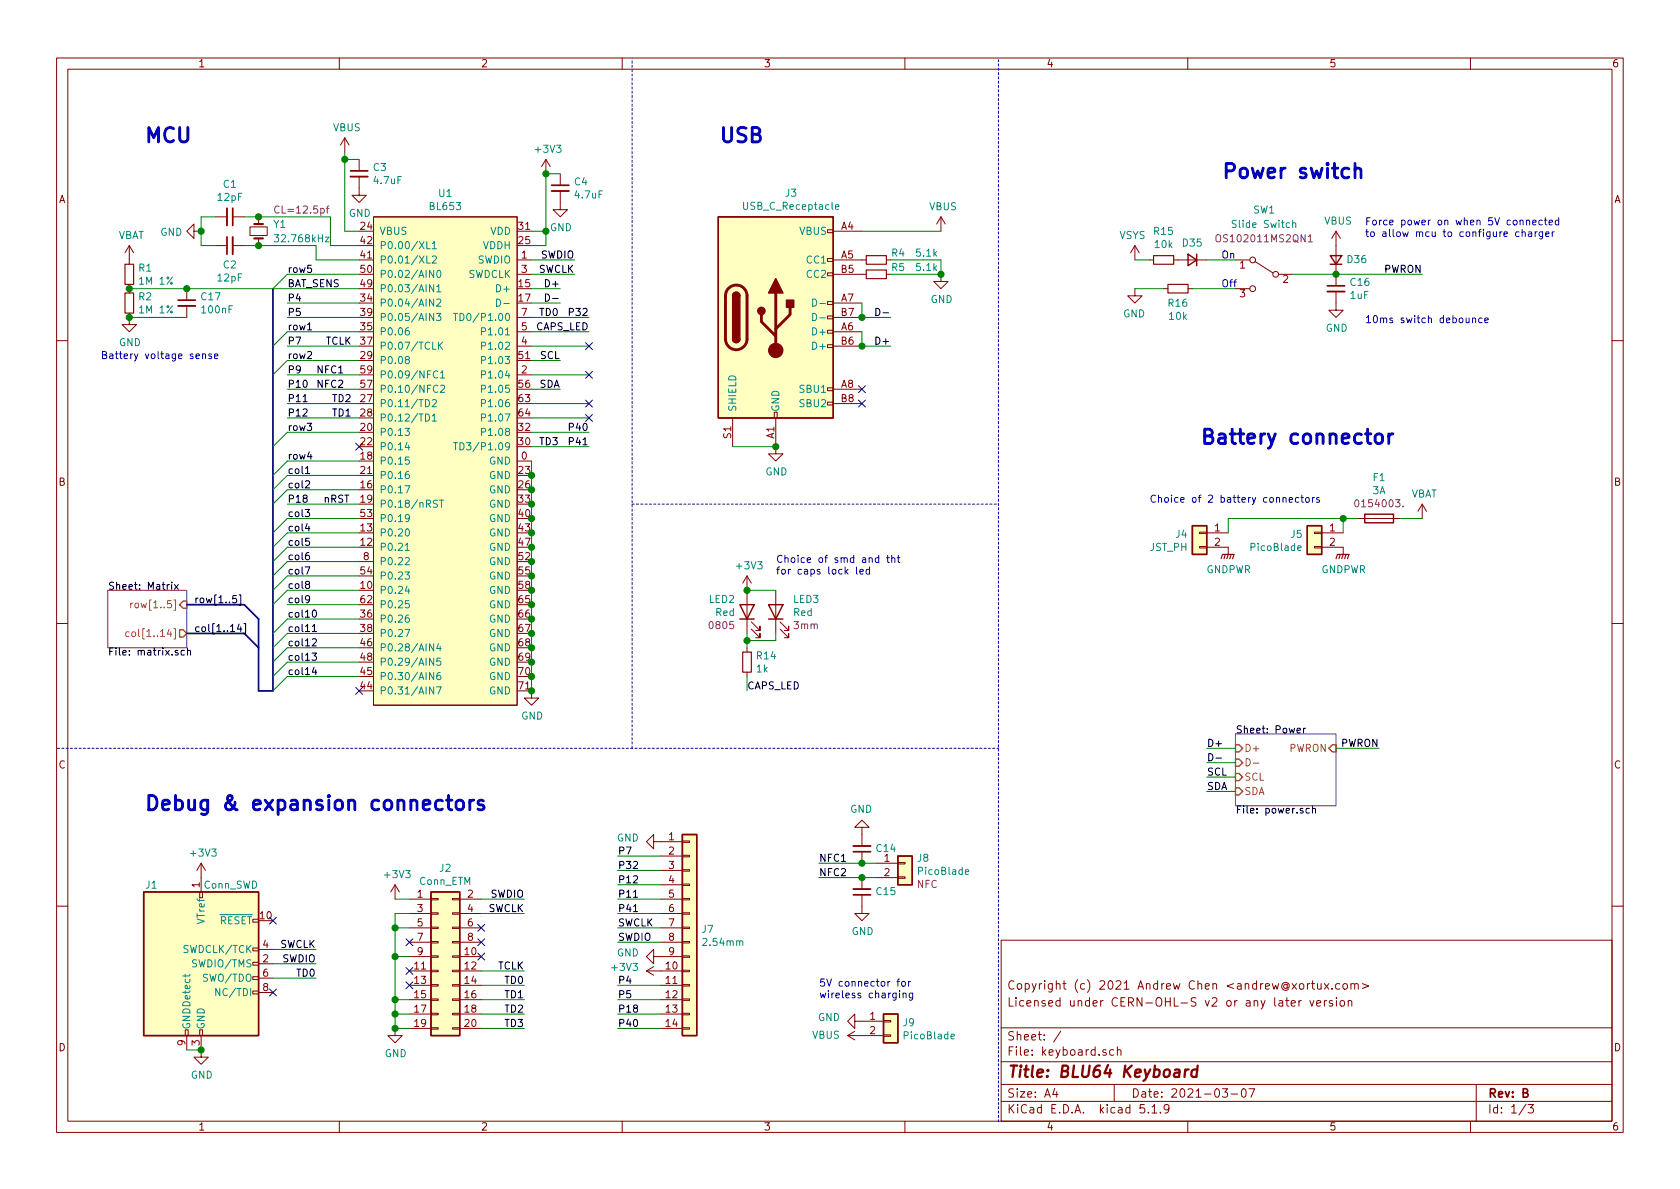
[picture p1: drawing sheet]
EESchema Schematic File Version 4
EELAYER 30 0
EELAYER END
$Descr A4 11693 8268
encoding utf-8
Sheet 1 3
Title "BLU64 Keyboard"
Date "2021-03-07"
Rev "B"
Comp ""
Comment1 "Licensed under CERN-OHL-S v2 or any later version"
Comment2 "Copyright (c) 2021 Andrew Chen <andrew@xortux.com>"
Comment3 ""
Comment4 ""
$EndDescr
Wire Wire Line
	6000 2100 6000 2200
Wire Wire Line
	6000 2200 6200 2200
Connection ~ 6000 2200
Wire Wire Line
	6000 2300 6000 2400
Wire Wire Line
	6000 2400 6200 2400
Connection ~ 6000 2400
Text Label 6200 2200 2    50   ~ 0
D-
Text Label 6200 2400 2    50   ~ 0
D+
$Comp
L archive:power_VBUS #PWR014
U 1 1
P 6550 1600
F 0 "#PWR014" H 6550 1450 50  0001 C CNN
F 1 "VBUS" H 6565 1773 50  0000 C CNN
F 2 "" H 6550 1600 50  0001 C CNN
F 3 "" H 6550 1600 50  0001 C CNN
	1    6550 1600
	1    0    0    -1  
$EndComp
$Comp
L archive:power_GND #PWR013
U 1 1
P 5400 3100
F 0 "#PWR013" H 5400 2850 50  0001 C CNN
F 1 "GND" H 5405 2927 50  0000 C CNN
F 2 "" H 5400 3100 50  0001 C CNN
F 3 "" H 5400 3100 50  0001 C CNN
	1    5400 3100
	1    0    0    -1  
$EndComp
NoConn ~ 6000 2700
NoConn ~ 6000 2800
$Comp
L archive:power_GND #PWR015
U 1 1
P 6550 1900
F 0 "#PWR015" H 6550 1650 50  0001 C CNN
F 1 "GND" H 6555 1727 50  0000 C CNN
F 2 "" H 6550 1900 50  0001 C CNN
F 3 "" H 6550 1900 50  0001 C CNN
	1    6550 1900
	1    0    0    -1  
$EndComp
Wire Wire Line
	5100 3100 5400 3100
Connection ~ 5400 3100
Text Label 3650 6250 2    50   ~ 0
SWDIO
Text Label 3650 6350 2    50   ~ 0
SWCLK
Text Label 3650 6750 2    50   ~ 0
TCLK
Text Label 3650 6850 2    50   ~ 0
TD0
Text Label 3650 6950 2    50   ~ 0
TD1
Text Label 3650 7050 2    50   ~ 0
TD2
Text Label 3650 7150 2    50   ~ 0
TD3
Wire Wire Line
	3650 6250 3350 6250
Wire Wire Line
	3650 6350 3350 6350
Wire Wire Line
	3650 6750 3350 6750
Wire Wire Line
	3650 6850 3350 6850
Wire Wire Line
	3650 6950 3350 6950
Wire Wire Line
	3650 7050 3350 7050
Wire Wire Line
	3650 7150 3350 7150
NoConn ~ 3350 6450
NoConn ~ 3350 6550
NoConn ~ 3350 6650
$Comp
L archive:power_+3V3 #PWR08
U 1 1
P 2750 6250
F 0 "#PWR08" H 2750 6100 50  0001 C CNN
F 1 "+3V3" H 2765 6423 50  0000 C CNN
F 2 "" H 2750 6250 50  0001 C CNN
F 3 "" H 2750 6250 50  0001 C CNN
	1    2750 6250
	1    0    0    -1  
$EndComp
$Comp
L archive:power_+3V3 #PWR03
U 1 1
P 1400 6100
F 0 "#PWR03" H 1400 5950 50  0001 C CNN
F 1 "+3V3" H 1415 6273 50  0000 C CNN
F 2 "" H 1400 6100 50  0001 C CNN
F 3 "" H 1400 6100 50  0001 C CNN
	1    1400 6100
	1    0    0    -1  
$EndComp
NoConn ~ 1900 6400
NoConn ~ 1900 6900
Text Label 2200 6800 2    50   ~ 0
TD0
Wire Wire Line
	2200 6800 1900 6800
Text Label 2200 6700 2    50   ~ 0
SWDIO
Text Label 2200 6600 2    50   ~ 0
SWCLK
Wire Wire Line
	2200 6700 1900 6700
Wire Wire Line
	2200 6600 1900 6600
Wire Wire Line
	2850 6350 2750 6350
Wire Wire Line
	2750 7150 2850 7150
Wire Wire Line
	2850 7050 2750 7050
Connection ~ 2750 7050
Wire Wire Line
	2750 7050 2750 7150
Wire Wire Line
	2750 6950 2850 6950
Connection ~ 2750 6950
Wire Wire Line
	2750 6950 2750 7050
NoConn ~ 2850 6750
NoConn ~ 2850 6850
Wire Wire Line
	2750 6350 2750 6450
Wire Wire Line
	2850 6650 2750 6650
Connection ~ 2750 6650
Wire Wire Line
	2750 6650 2750 6950
Wire Wire Line
	2850 6450 2750 6450
Connection ~ 2750 6450
Wire Wire Line
	2750 6450 2750 6650
NoConn ~ 2850 6550
$Comp
L archive:power_GND #PWR09
U 1 1
P 2750 7150
F 0 "#PWR09" H 2750 6900 50  0001 C CNN
F 1 "GND" H 2755 6977 50  0000 C CNN
F 2 "" H 2750 7150 50  0001 C CNN
F 3 "" H 2750 7150 50  0001 C CNN
	1    2750 7150
	1    0    0    -1  
$EndComp
Connection ~ 2750 7150
Wire Wire Line
	1300 7300 1400 7300
$Comp
L archive:power_GND #PWR04
U 1 1
P 1400 7300
F 0 "#PWR04" H 1400 7050 50  0001 C CNN
F 1 "GND" H 1405 7127 50  0000 C CNN
F 2 "" H 1400 7300 50  0001 C CNN
F 3 "" H 1400 7300 50  0001 C CNN
	1    1400 7300
	1    0    0    -1  
$EndComp
Connection ~ 1400 7300
$Comp
L archive:Connector_Generic_Conn_02x10_Odd_Even J2
U 1 1
P 3050 6650
F 0 "J2" H 3100 7267 50  0000 C CNN
F 1 "Conn_ETM" H 3100 7176 50  0000 C CNN
F 2 "archive:PinHeader_2x10_P1.27mm_Vertical_SMD" H 3050 6650 50  0001 C CNN
F 3 "~" H 3050 6650 50  0001 C CNN
F 4 "FTSH-110-01-L-DV-K" H 3050 6650 50  0001 C CNN "Part"
F 5 "DNP" H 3050 6650 50  0001 C CNN "Variant"
	1    3050 6650
	1    0    0    -1  
$EndComp
$Comp
L archive:Connector_Conn_ARM_JTAG_SWD_10 J1
U 1 1
P 1400 6700
F 0 "J1" H 1100 7250 50  0000 R CNN
F 1 "Conn_SWD" H 1800 7250 50  0000 R CNN
F 2 "archive:PinHeader_2x05_P1.27mm_Vertical_SMD" H 1400 6700 50  0001 C CNN
F 3 "http://infocenter.arm.com/help/topic/com.arm.doc.ddi0314h/DDI0314H_coresight_components_trm.pdf" V 1050 5450 50  0001 C CNN
F 4 "FTSH-105-01-L-DV-K" H 1400 6700 50  0001 C CNN "Part"
F 5 "DNP" H 1400 6700 50  0001 C CNN "Variant"
	1    1400 6700
	1    0    0    -1  
$EndComp
$Comp
L archive:Connector_USB_C_Receptacle_USB2.0 J3
U 1 1
P 5400 2200
F 0 "J3" H 5507 3067 50  0000 C CNN
F 1 "USB_C_Receptacle" H 5507 2976 50  0000 C CNN
F 2 "archive:USB_C_Receptacle_HRO_TYPE-C-31-M-12" H 5550 2200 50  0001 C CNN
F 3 "https://www.usb.org/sites/default/files/documents/usb_type-c.zip" H 5550 2200 50  0001 C CNN
F 4 "TYPE-C-31-M-12" H 5400 2200 50  0001 C CNN "Part"
	1    5400 2200
	1    0    0    -1  
$EndComp
Wire Wire Line
	6550 1800 6550 1900
Wire Wire Line
	6200 1800 6550 1800
Wire Wire Line
	6200 1900 6550 1900
Connection ~ 6550 1900
$Comp
L archive:Device_R_Small R4
U 1 1
P 6100 1800
F 0 "R4" V 6050 1900 50  0000 L CNN
F 1 "5.1k" V 6050 2150 50  0000 C CNN
F 2 "archive:R_0805_2012Metric" H 6100 1800 50  0001 C CNN
F 3 "~" H 6100 1800 50  0001 C CNN
	1    6100 1800
	0    1    1    0   
$EndComp
Wire Wire Line
	6000 1600 6550 1600
$Comp
L archive:Device_R_Small R5
U 1 1
P 6100 1900
F 0 "R5" V 6050 2000 50  0000 L CNN
F 1 "5.1k" V 6050 2250 50  0000 C CNN
F 2 "archive:R_0805_2012Metric" H 6100 1900 50  0001 C CNN
F 3 "~" H 6100 1900 50  0001 C CNN
	1    6100 1900
	0    1    1    0   
$EndComp
Wire Wire Line
	2750 6250 2850 6250
$Comp
L archive:Device_C_Small C2
U 1 1
P 1600 1700
F 0 "C2" V 1463 1700 50  0000 C CNN
F 1 "12pF" V 1372 1700 50  0000 C CNN
F 2 "archive:C_0805_2012Metric" H 1600 1700 50  0001 C CNN
F 3 "~" H 1600 1700 50  0001 C CNN
	1    1600 1700
	0    -1   -1   0   
$EndComp
Text Label 3900 2700 2    50   ~ 0
SDA
Wire Wire Line
	3700 2700 3900 2700
Wire Wire Line
	3900 2500 3700 2500
Text Label 3900 2500 2    50   ~ 0
SCL
$Comp
L archive:Device_C_Small C1
U 1 1
P 1600 1500
F 0 "C1" V 1371 1500 50  0000 C CNN
F 1 "12pF" V 1462 1500 50  0000 C CNN
F 2 "archive:C_0805_2012Metric" H 1600 1500 50  0001 C CNN
F 3 "~" H 1600 1500 50  0001 C CNN
	1    1600 1500
	0    1    1    0   
$EndComp
Wire Wire Line
	1800 1700 2200 1700
Wire Wire Line
	1700 1700 1800 1700
Connection ~ 1800 1700
Wire Wire Line
	1700 1500 1800 1500
Connection ~ 1800 1500
Wire Wire Line
	2300 1500 1800 1500
Wire Wire Line
	2300 1700 2300 1500
Wire Wire Line
	2200 1700 2200 1800
$Comp
L archive:project_BL653 U1
U 1 1
P 3100 1500
F 0 "U1" H 3100 1665 50  0000 C CNN
F 1 "BL653" H 3100 1574 50  0000 C CNN
F 2 "archive:Laird_BL653" H 3100 4450 50  0001 C CNN
F 3 "https://www.lairdconnect.com/documentation/datasheet-bl653-series" H 3100 4450 50  0001 C CNN
F 4 "453-00039" H 3100 1500 50  0001 C CNN "Part"
	1    3100 1500
	1    0    0    -1  
$EndComp
$Comp
L archive:Device_C_Small C3
U 1 1
P 2500 1200
F 0 "C3" H 2592 1246 50  0000 L CNN
F 1 "4.7uF" H 2592 1155 50  0000 L CNN
F 2 "archive:C_0805_2012Metric" H 2500 1200 50  0001 C CNN
F 3 "~" H 2500 1200 50  0001 C CNN
	1    2500 1200
	1    0    0    -1  
$EndComp
$Comp
L archive:Device_C_Small C4
U 1 1
P 3900 1300
F 0 "C4" H 3992 1346 50  0000 L CNN
F 1 "4.7uF" H 3992 1255 50  0000 L CNN
F 2 "archive:C_0805_2012Metric" H 3900 1300 50  0001 C CNN
F 3 "~" H 3900 1300 50  0001 C CNN
	1    3900 1300
	1    0    0    -1  
$EndComp
$Comp
L archive:Device_R_Small R1
U 1 1
P 900 1900
F 0 "R1" H 959 1946 50  0000 L CNN
F 1 "1M 1%" H 959 1855 50  0000 L CNN
F 2 "archive:R_0805_2012Metric" H 900 1900 50  0001 C CNN
F 3 "~" H 900 1900 50  0001 C CNN
	1    900  1900
	1    0    0    -1  
$EndComp
$Comp
L archive:Device_R_Small R2
U 1 1
P 900 2100
F 0 "R2" H 959 2146 50  0000 L CNN
F 1 "1M 1%" H 959 2055 50  0000 L CNN
F 2 "archive:R_0805_2012Metric" H 900 2100 50  0001 C CNN
F 3 "~" H 900 2100 50  0001 C CNN
	1    900  2100
	1    0    0    -1  
$EndComp
$Comp
L archive:project_VBAT #PWR01
U 1 1
P 900 1800
F 0 "#PWR01" H 900 1650 50  0001 C CNN
F 1 "VBAT" H 915 1973 50  0000 C CNN
F 2 "" H 900 1800 50  0001 C CNN
F 3 "" H 900 1800 50  0001 C CNN
	1    900  1800
	1    0    0    -1  
$EndComp
Wire Bus Line
	1300 4400 1700 4400
Wire Bus Line
	1700 4200 1300 4200
Entry Bus Bus
	1700 4400 1800 4500
Entry Bus Bus
	1700 4200 1800 4300
Wire Bus Line
	1900 4800 1800 4800
Entry Wire Line
	1900 4800 2000 4700
Entry Wire Line
	1900 4700 2000 4600
Entry Wire Line
	1900 4600 2000 4500
Entry Wire Line
	1900 4500 2000 4400
Entry Wire Line
	1900 4400 2000 4300
Entry Wire Line
	1900 4100 2000 4000
Entry Wire Line
	1900 4200 2000 4100
Entry Wire Line
	1900 4000 2000 3900
Entry Wire Line
	1900 3900 2000 3800
Entry Wire Line
	1900 3800 2000 3700
Entry Wire Line
	1900 3700 2000 3600
Entry Wire Line
	1900 3500 2000 3400
Entry Wire Line
	1900 3400 2000 3300
Entry Wire Line
	1900 3300 2000 3200
Entry Wire Line
	1900 3100 2000 3000
Connection ~ 900  2000
Entry Wire Line
	1900 2000 2000 1900
Entry Wire Line
	1900 2400 2000 2300
Entry Wire Line
	1900 2600 2000 2500
$Comp
L archive:power_GND #PWR02
U 1 1
P 900 2200
F 0 "#PWR02" H 900 1950 50  0001 C CNN
F 1 "GND" H 905 2027 50  0000 C CNN
F 2 "" H 900 2200 50  0001 C CNN
F 3 "" H 900 2200 50  0001 C CNN
	1    900  2200
	1    0    0    -1  
$EndComp
Text Label 3750 3100 0    50   ~ 0
TD3
Wire Wire Line
	3700 3100 4100 3100
Wire Wire Line
	3700 3000 4100 3000
Wire Wire Line
	3700 2200 4100 2200
Text Label 3750 2200 0    50   ~ 0
TD0
Text Label 2450 2400 2    50   ~ 0
TCLK
Text Label 2450 2800 2    50   ~ 0
TD2
Text Label 2450 2900 2    50   ~ 0
TD1
Wire Wire Line
	3700 1900 4000 1900
Wire Wire Line
	3800 1600 3800 1700
Wire Wire Line
	3800 1600 3800 1200
Wire Wire Line
	2400 1100 2400 1600
$Comp
L archive:power_GND #PWR07
U 1 1
P 2500 1300
F 0 "#PWR07" H 2500 1050 50  0001 C CNN
F 1 "GND" H 2505 1127 50  0000 C CNN
F 2 "" H 2500 1300 50  0001 C CNN
F 3 "" H 2500 1300 50  0001 C CNN
	1    2500 1300
	1    0    0    -1  
$EndComp
Connection ~ 2400 1100
Wire Wire Line
	2400 1100 2400 1050
Wire Wire Line
	2500 1100 2400 1100
Connection ~ 3800 1200
Connection ~ 3800 1600
Wire Wire Line
	3900 1200 3800 1200
$Comp
L archive:power_GND #PWR012
U 1 1
P 3900 1400
F 0 "#PWR012" H 3900 1150 50  0001 C CNN
F 1 "GND" H 3905 1227 50  0000 C CNN
F 2 "" H 3900 1400 50  0001 C CNN
F 3 "" H 3900 1400 50  0001 C CNN
	1    3900 1400
	1    0    0    -1  
$EndComp
Text Label 2250 3500 0    50   ~ 0
nRST
Text Label 2000 2200 0    50   ~ 0
P5
NoConn ~ 2500 4800
NoConn ~ 2500 3100
Text Label 2000 2900 0    50   ~ 0
P12
Text Label 2000 2800 0    50   ~ 0
P11
Text Label 2000 2400 0    50   ~ 0
P7
Text Label 4100 3100 2    50   ~ 0
P41
Text Label 4100 2200 2    50   ~ 0
P32
Wire Wire Line
	2000 4700 2500 4700
Wire Wire Line
	2500 4400 2000 4400
Text Label 2000 2700 0    50   ~ 0
P10
Text Label 2000 2600 0    50   ~ 0
P9
Text Label 2000 2000 0    50   ~ 0
BAT_SENS
Wire Wire Line
	2300 1700 2500 1700
Wire Wire Line
	3700 2100 3900 2100
Wire Wire Line
	3900 2000 3700 2000
Text Label 3900 2100 2    50   ~ 0
D-
Text Label 3900 2000 2    50   ~ 0
D+
Wire Wire Line
	4000 1800 3700 1800
Text Label 4000 1900 2    50   ~ 0
SWCLK
Text Label 4000 1800 2    50   ~ 0
SWDIO
$Comp
L archive:power_+3V3 #PWR011
U 1 1
P 3800 1200
F 0 "#PWR011" H 3800 1050 50  0001 C CNN
F 1 "+3V3" H 3815 1373 50  0000 C CNN
F 2 "" H 3800 1200 50  0001 C CNN
F 3 "" H 3800 1200 50  0001 C CNN
	1    3800 1200
	1    0    0    -1  
$EndComp
Wire Wire Line
	3800 1600 3700 1600
Wire Wire Line
	3700 1700 3800 1700
Wire Wire Line
	2500 1600 2400 1600
$Comp
L archive:power_VBUS #PWR06
U 1 1
P 2400 1050
F 0 "#PWR06" H 2400 900 50  0001 C CNN
F 1 "VBUS" H 2415 1223 50  0000 C CNN
F 2 "" H 2400 1050 50  0001 C CNN
F 3 "" H 2400 1050 50  0001 C CNN
	1    2400 1050
	1    0    0    -1  
$EndComp
Connection ~ 3700 4800
$Comp
L archive:power_GND #PWR010
U 1 1
P 3700 4800
F 0 "#PWR010" H 3700 4550 50  0001 C CNN
F 1 "GND" H 3705 4627 50  0000 C CNN
F 2 "" H 3700 4800 50  0001 C CNN
F 3 "" H 3700 4800 50  0001 C CNN
	1    3700 4800
	1    0    0    -1  
$EndComp
Wire Wire Line
	3700 4700 3700 4800
Connection ~ 3700 4700
Wire Wire Line
	3700 4600 3700 4700
Connection ~ 3700 4600
Wire Wire Line
	3700 4500 3700 4600
Connection ~ 3700 4500
Wire Wire Line
	3700 4400 3700 4500
Connection ~ 3700 4400
Wire Wire Line
	3700 4300 3700 4400
Connection ~ 3700 4300
Wire Wire Line
	3700 4200 3700 4300
Connection ~ 3700 4200
Wire Wire Line
	3700 4100 3700 4200
Connection ~ 3700 4100
Wire Wire Line
	3700 4000 3700 4100
Connection ~ 3700 4000
Wire Wire Line
	3700 3900 3700 4000
Connection ~ 3700 3900
Wire Wire Line
	3700 3800 3700 3900
Connection ~ 3700 3800
Wire Wire Line
	3700 3700 3700 3800
Connection ~ 3700 3700
Wire Wire Line
	3700 3600 3700 3700
Connection ~ 3700 3600
Wire Wire Line
	3700 3500 3700 3600
Connection ~ 3700 3500
Wire Wire Line
	3700 3400 3700 3500
Connection ~ 3700 3400
Wire Wire Line
	3700 3300 3700 3400
Connection ~ 3700 3300
Wire Wire Line
	3700 3200 3700 3300
Text Label 1350 4400 0    50   ~ 0
col[1..14]
Text Label 1350 4200 0    50   ~ 0
row[1..5]
Wire Wire Line
	2500 4600 2000 4600
Wire Wire Line
	2500 4500 2000 4500
Wire Wire Line
	2500 4300 2000 4300
Wire Wire Line
	2500 4200 2000 4200
Wire Wire Line
	2500 4100 2000 4100
Wire Wire Line
	2500 4000 2000 4000
Wire Wire Line
	2500 3900 2000 3900
Wire Wire Line
	2500 3800 2000 3800
Wire Wire Line
	2500 3700 2000 3700
Wire Wire Line
	2500 3600 2000 3600
Wire Wire Line
	2500 3400 2000 3400
Wire Wire Line
	2500 3300 2000 3300
Wire Wire Line
	2500 3200 2000 3200
Wire Wire Line
	2500 3000 2000 3000
Wire Wire Line
	2500 2500 2000 2500
Wire Wire Line
	2500 2300 2000 2300
Wire Wire Line
	2500 1900 2000 1900
Wire Wire Line
	2500 1800 2200 1800
Text Label 2000 4700 0    50   ~ 0
col14
Text Label 2000 4600 0    50   ~ 0
col13
Text Label 2000 4500 0    50   ~ 0
col12
Text Label 2000 4400 0    50   ~ 0
col11
Text Label 2000 4300 0    50   ~ 0
col10
Text Label 2000 4200 0    50   ~ 0
col9
Text Label 2000 4100 0    50   ~ 0
col8
Text Label 2000 4000 0    50   ~ 0
col7
Text Label 2000 3900 0    50   ~ 0
col6
Text Label 2000 3800 0    50   ~ 0
col5
Text Label 2000 3700 0    50   ~ 0
col4
Text Label 2000 3600 0    50   ~ 0
col3
Text Label 2000 3400 0    50   ~ 0
col2
Text Label 2000 3300 0    50   ~ 0
col1
Text Label 2000 1900 0    50   ~ 0
row5
Text Label 2000 3200 0    50   ~ 0
row4
Text Label 2000 3000 0    50   ~ 0
row3
Text Label 2000 2500 0    50   ~ 0
row2
Text Label 2000 2300 0    50   ~ 0
row1
Text Notes 1000 1000 0    100  ~ 20
MCU
Text Notes 1000 5650 0    100  ~ 20
Debug & expansion connectors
Text Notes 5000 1000 0    100  ~ 20
USB
Wire Notes Line
	6950 7800 6950 400 
$Comp
L archive:Connector_Generic_Conn_01x14 J7
U 1 1
P 4800 6450
F 0 "J7" H 4880 6442 50  0000 L CNN
F 1 "2.54mm" H 4880 6351 50  0000 L CNN
F 2 "archive:PinHeader_1x14_P2.54mm_Vertical" H 4800 6450 50  0001 C CNN
F 3 "~" H 4800 6450 50  0001 C CNN
F 4 "DNP" H 4800 6450 50  0001 C CNN "Variant"
	1    4800 6450
	1    0    0    -1  
$EndComp
Wire Notes Line
	400  5200 6950 5200
Text Label 4300 6450 0    50   ~ 0
SWCLK
Text Label 4300 6550 0    50   ~ 0
SWDIO
$Comp
L archive:power_GND #PWR0107
U 1 1
P 4600 6650
F 0 "#PWR0107" H 4600 6400 50  0001 C CNN
F 1 "GND" V 4600 6500 50  0000 R BNN
F 2 "" H 4600 6650 50  0001 C CNN
F 3 "" H 4600 6650 50  0001 C CNN
	1    4600 6650
	0    1    1    0   
$EndComp
Text Label 4300 5950 0    50   ~ 0
P7
Text Label 4300 6050 0    50   ~ 0
P32
Text Label 4300 6150 0    50   ~ 0
P12
Text Label 4300 6250 0    50   ~ 0
P11
Text Label 4300 6350 0    50   ~ 0
P41
Text Label 2000 3500 0    50   ~ 0
P18
$Comp
L archive:power_GND #PWR0108
U 1 1
P 4600 5850
F 0 "#PWR0108" H 4600 5600 50  0001 C CNN
F 1 "GND" V 4600 5700 50  0000 R BNN
F 2 "" H 4600 5850 50  0001 C CNN
F 3 "" H 4600 5850 50  0001 C CNN
	1    4600 5850
	0    1    1    0   
$EndComp
Text Label 4300 6850 0    50   ~ 0
P4
Text Label 4300 6950 0    50   ~ 0
P5
Text Label 4300 7150 0    50   ~ 0
P40
Wire Wire Line
	4600 5950 4300 5950
Wire Wire Line
	4600 6050 4300 6050
Wire Wire Line
	4600 6150 4300 6150
Wire Wire Line
	4600 6250 4300 6250
Wire Wire Line
	4600 6350 4300 6350
Wire Wire Line
	4600 6450 4300 6450
Wire Wire Line
	4600 6550 4300 6550
Wire Wire Line
	4600 7050 4300 7050
Wire Wire Line
	4600 6850 4300 6850
Wire Wire Line
	4600 6950 4300 6950
Wire Wire Line
	4600 7150 4300 7150
$Comp
L archive:power_+3V3 #PWR0109
U 1 1
P 4600 6750
F 0 "#PWR0109" H 4600 6600 50  0001 C CNN
F 1 "+3V3" V 4650 6900 50  0000 L BNN
F 2 "" H 4600 6750 50  0001 C CNN
F 3 "" H 4600 6750 50  0001 C CNN
	1    4600 6750
	0    -1   -1   0   
$EndComp
Wire Notes Line
	4400 5200 4400 400 
Text Label 2200 2600 0    50   ~ 0
NFC1
Text Label 2200 2700 0    50   ~ 0
NFC2
Wire Wire Line
	2000 3500 2500 3500
Wire Wire Line
	2000 2900 2500 2900
Wire Wire Line
	2000 2800 2500 2800
Wire Wire Line
	2000 2700 2500 2700
Wire Wire Line
	2000 2600 2500 2600
Wire Wire Line
	2000 2400 2500 2400
Wire Wire Line
	2000 2200 2500 2200
$Comp
L archive:Connector_Generic_Conn_01x02 J8
U 1 1
P 6300 6000
AR Path="/604B778A" Ref="J8"  Part="1" 
AR Path="/60725D85/604B778A" Ref="J?"  Part="1" 
F 0 "J8" H 6380 6037 50  0000 L CNN
F 1 "PicoBlade" H 6380 5946 50  0000 L CNN
F 2 "archive:Molex_PicoBlade_53261-0271_1x02-1MP_P1.25mm_Horizontal" H 6300 6000 50  0001 C CNN
F 3 "~" H 6300 6000 50  0001 C CNN
F 4 "53261-0271" H 6300 6000 50  0001 C CNN "Part"
F 5 "NFC" H 6380 5855 50  0000 L CNN "Comment"
F 6 "DNP" H 6300 6000 50  0001 C CNN "Variant"
	1    6300 6000
	1    0    0    -1  
$EndComp
Wire Wire Line
	6100 6000 6000 6000
Connection ~ 6000 6000
Wire Wire Line
	6000 6000 5700 6000
Text Label 5700 6000 0    50   ~ 0
NFC1
Text Label 5700 6100 0    50   ~ 0
NFC2
$Comp
L archive:power_GND #PWR016
U 1 1
P 6000 5800
F 0 "#PWR016" H 6000 5550 50  0001 C CNN
F 1 "GND" H 6005 5627 50  0000 C CNN
F 2 "" H 6000 5800 50  0001 C CNN
F 3 "" H 6000 5800 50  0001 C CNN
	1    6000 5800
	-1   0    0    1   
$EndComp
$Comp
L archive:power_GND #PWR017
U 1 1
P 6000 6300
F 0 "#PWR017" H 6000 6050 50  0001 C CNN
F 1 "GND" H 6005 6127 50  0000 C CNN
F 2 "" H 6000 6300 50  0001 C CNN
F 3 "" H 6000 6300 50  0001 C CNN
	1    6000 6300
	1    0    0    -1  
$EndComp
Wire Wire Line
	5700 6100 6000 6100
Connection ~ 6000 6100
Wire Wire Line
	6000 6100 6100 6100
$Comp
L archive:power_GND #PWR018
U 1 1
P 6000 7100
F 0 "#PWR018" H 6000 6850 50  0001 C CNN
F 1 "GND" V 6000 6950 50  0000 R BNN
F 2 "" H 6000 7100 50  0001 C CNN
F 3 "" H 6000 7100 50  0001 C CNN
	1    6000 7100
	0    1    1    0   
$EndComp
$Comp
L archive:power_VBUS #PWR028
U 1 1
P 6000 7200
F 0 "#PWR028" H 6000 7050 50  0001 C CNN
F 1 "VBUS" V 6000 7350 50  0000 L CNN
F 2 "" H 6000 7200 50  0001 C CNN
F 3 "" H 6000 7200 50  0001 C CNN
	1    6000 7200
	0    -1   -1   0   
$EndComp
Text Notes 5700 6950 0    50   ~ 0
5V connector for\nwireless charging
$Comp
L archive:power_+3V3 #PWR048
U 1 1
P 5200 4100
F 0 "#PWR048" H 5200 3950 50  0001 C CNN
F 1 "+3V3" H 5215 4273 50  0000 C CNN
F 2 "" H 5200 4100 50  0001 C CNN
F 3 "" H 5200 4100 50  0001 C CNN
	1    5200 4100
	1    0    0    -1  
$EndComp
$Comp
L archive:Device_LED LED2
U 1 1
P 5200 4250
F 0 "LED2" V 5284 4330 50  0000 L CNN
F 1 "Red" V 5193 4330 50  0000 L CNN
F 2 "archive:LED_0805_2012Metric" V 5200 4250 50  0001 C CNN
F 3 "~" V 5200 4250 50  0001 C CNN
F 4 "0805" V 5102 4330 50  0000 L CNN "Comment"
	1    5200 4250
	0    -1   -1   0   
$EndComp
$Comp
L archive:Device_R_Small R14
U 1 1
P 5200 4600
F 0 "R14" H 5259 4646 50  0000 L CNN
F 1 "1k" H 5259 4555 50  0000 L CNN
F 2 "archive:R_0805_2012Metric" H 5200 4600 50  0001 C CNN
F 3 "~" H 5200 4600 50  0001 C CNN
	1    5200 4600
	1    0    0    -1  
$EndComp
Text Label 5200 4800 0    50   ~ 0
CAPS_LED
Wire Wire Line
	3700 2300 4100 2300
Text Label 4100 2300 2    50   ~ 0
CAPS_LED
$Comp
L archive:Connector_Generic_Conn_01x02 J9
U 1 1
P 6200 7100
AR Path="/605E53D5" Ref="J9"  Part="1" 
AR Path="/60725D85/605E53D5" Ref="J?"  Part="1" 
F 0 "J9" H 6280 7092 50  0000 L CNN
F 1 "PicoBlade" H 6280 7001 50  0000 L CNN
F 2 "archive:Molex_PicoBlade_53261-0271_1x02-1MP_P1.25mm_Horizontal" H 6200 7100 50  0001 C CNN
F 3 "~" H 6200 7100 50  0001 C CNN
F 4 "53261-0271" H 6200 7100 50  0001 C CNN "Part"
F 5 "5V" H 6280 6955 50  0001 L CNN "Comment"
F 6 "DNP" H 6200 7100 50  0001 C CNN "Variant"
	1    6200 7100
	1    0    0    -1  
$EndComp
NoConn ~ 4100 2900
NoConn ~ 4100 2800
NoConn ~ 4100 2600
NoConn ~ 4100 2400
Wire Wire Line
	4100 2400 3700 2400
Wire Wire Line
	4100 2800 3700 2800
Wire Wire Line
	4100 2600 3700 2600
Wire Wire Line
	4100 2900 3700 2900
Wire Wire Line
	9300 5200 9600 5200
Text Label 9600 5200 2    50   ~ 0
PWRON
Wire Wire Line
	8600 5200 8400 5200
Wire Wire Line
	8400 5300 8600 5300
Wire Wire Line
	8400 5400 8600 5400
Wire Wire Line
	8400 5500 8600 5500
Text Label 8400 5500 0    50   ~ 0
SDA
Text Label 8400 5400 0    50   ~ 0
SCL
Text Label 8400 5300 0    50   ~ 0
D-
Text Label 8400 5200 0    50   ~ 0
D+
Wire Notes Line
	4400 3500 6950 3500
Text Notes 700  2500 0    50   ~ 0
Battery voltage sense
Text Label 4100 3000 2    50   ~ 0
P40
$Comp
L archive:Device_LED LED3
U 1 1
P 5400 4250
F 0 "LED3" V 5484 4132 50  0000 R CNN
F 1 "Red" V 5393 4132 50  0000 R CNN
F 2 "archive:LED_D3.0mm" V 5400 4250 50  0001 C CNN
F 3 "~" V 5400 4250 50  0001 C CNN
F 4 "DNP" V 5400 4250 50  0001 C CNN "Variant"
F 5 "3mm" V 5302 4132 50  0000 R CNN "Comment"
	1    5400 4250
	0    -1   -1   0   
$EndComp
Connection ~ 5200 4100
Text Notes 5400 4000 0    50   ~ 0
Choice of smd and tht\nfor caps lock led
Wire Wire Line
	5200 4400 5200 4450
Wire Wire Line
	5200 4700 5200 4800
Wire Wire Line
	5400 4100 5200 4100
Wire Wire Line
	5400 4400 5400 4450
Wire Wire Line
	5400 4450 5200 4450
Connection ~ 5200 4450
Wire Wire Line
	5200 4450 5200 4500
$Comp
L archive:power_VBUS #PWR052
U 1 1
P 9300 1700
F 0 "#PWR052" H 9300 1550 50  0001 C CNN
F 1 "VBUS" H 9315 1873 50  0000 C CNN
F 2 "" H 9300 1700 50  0001 C CNN
F 3 "" H 9300 1700 50  0001 C CNN
	1    9300 1700
	1    0    0    -1  
$EndComp
Text Label 9900 1900 2    50   ~ 0
PWRON
Wire Wire Line
	9300 1900 9900 1900
Text Notes 9500 1650 0    50   ~ 0
Force power on when 5V connected\nto allow mcu to configure charger
Text Notes 9500 2250 0    50   ~ 0
10ms switch debounce
$Comp
L archive:Device_R_Small R15
U 1 1
P 8100 1800
F 0 "R15" V 8296 1800 50  0000 C CNN
F 1 "10k" V 8205 1800 50  0000 C CNN
F 2 "archive:R_0805_2012Metric" H 8100 1800 50  0001 C CNN
F 3 "~" H 8100 1800 50  0001 C CNN
	1    8100 1800
	0    -1   -1   0   
$EndComp
Wire Wire Line
	7900 1800 8000 1800
$Comp
L archive:project_VSYS #PWR042
U 1 1
P 7900 1800
AR Path="/601EFCE2" Ref="#PWR042"  Part="1" 
AR Path="/60725D85/601EFCE2" Ref="#PWR?"  Part="1" 
F 0 "#PWR042" H 7900 1650 50  0001 C CNN
F 1 "VSYS" H 7915 1973 50  0000 C CNN
F 2 "" H 7900 1800 50  0001 C CNN
F 3 "" H 7900 1800 50  0001 C CNN
	1    7900 1800
	-1   0    0    -1  
$EndComp
Wire Wire Line
	8100 2000 7900 2000
$Comp
L archive:power_GND #PWR043
U 1 1
P 7900 2000
AR Path="/601EFCEC" Ref="#PWR043"  Part="1" 
AR Path="/60725D85/601EFCEC" Ref="#PWR?"  Part="1" 
F 0 "#PWR043" H 7900 1750 50  0001 C CNN
F 1 "GND" H 7905 1827 50  0000 C CNN
F 2 "" H 7900 2000 50  0001 C CNN
F 3 "" H 7900 2000 50  0001 C CNN
	1    7900 2000
	-1   0    0    -1  
$EndComp
$Comp
L archive:Device_R_Small R16
U 1 1
P 8200 2000
F 0 "R16" V 8096 2000 50  0000 C CNN
F 1 "10k" V 8005 2000 50  0000 C CNN
F 2 "archive:R_0805_2012Metric" H 8200 2000 50  0001 C CNN
F 3 "~" H 8200 2000 50  0001 C CNN
	1    8200 2000
	0    -1   -1   0   
$EndComp
Wire Wire Line
	8300 2000 8600 2000
$Comp
L archive:power_GND #PWR053
U 1 1
P 9300 2100
F 0 "#PWR053" H 9300 1850 50  0001 C CNN
F 1 "GND" H 9305 1927 50  0000 C CNN
F 2 "" H 9300 2100 50  0001 C CNN
F 3 "" H 9300 2100 50  0001 C CNN
	1    9300 2100
	1    0    0    -1  
$EndComp
$Comp
L archive:Device_C_Small C16
U 1 1
P 9300 2000
F 0 "C16" H 9392 2046 50  0000 L CNN
F 1 "1uF" H 9392 1955 50  0000 L CNN
F 2 "archive:C_0805_2012Metric" H 9300 2000 50  0001 C CNN
F 3 "~" H 9300 2000 50  0001 C CNN
	1    9300 2000
	1    0    0    -1  
$EndComp
Text Notes 8500 2000 0    50   ~ 0
Off
Text Notes 8500 1800 0    50   ~ 0
On
$Comp
L archive:Switch_SW_SPDT SW1
U 1 1
P 8800 1900
AR Path="/601EFCD6" Ref="SW1"  Part="1" 
AR Path="/60725D85/601EFCD6" Ref="SW?"  Part="1" 
F 0 "SW1" H 8800 2350 50  0000 C CNN
F 1 "Slide Switch" H 8800 2250 50  0000 C CNN
F 2 "archive:SW_OS102011MS2QN1" H 8800 1900 50  0001 C CNN
F 3 "https://www.ckswitches.com/media/1428/os.pdf" H 8800 1900 50  0001 C CNN
F 4 "OS102011MS2QN1" H 8800 2150 50  0000 C CNN "Part"
	1    8800 1900
	-1   0    0    -1  
$EndComp
$Comp
L archive:Device_D_Small D36
U 1 1
P 9300 1800
F 0 "D36" V 9300 1730 50  0000 R CNN
F 1 "1N4007" V 9255 1730 50  0001 R CNN
F 2 "archive:D_SOD-123" V 9300 1800 50  0001 C CNN
F 3 "~" V 9300 1800 50  0001 C CNN
F 4 "SOD-123 1N4007" V 9300 1800 50  0001 C CNN "Part"
	1    9300 1800
	0    -1   -1   0   
$EndComp
Connection ~ 9300 1900
Wire Wire Line
	9000 1900 9300 1900
$Comp
L archive:Device_D_Small D35
U 1 1
P 8300 1800
F 0 "D35" H 8300 1685 50  0000 C CNN
F 1 "1N4007" V 8255 1730 50  0001 R CNN
F 2 "archive:D_SOD-123" V 8300 1800 50  0001 C CNN
F 3 "~" V 8300 1800 50  0001 C CNN
F 4 "SOD-123 1N4007" V 8300 1800 50  0001 C CNN "Part"
	1    8300 1800
	-1   0    0    1   
$EndComp
Wire Wire Line
	8400 1800 8600 1800
Text Notes 8000 3500 0    50   ~ 0
Choice of 2 battery connectors
Text Notes 8500 1250 0    100  ~ 20
Power switch
$Comp
L archive:Connector_Generic_Conn_01x02 J4
U 1 1
P 8350 3700
AR Path="/601EFCA5" Ref="J4"  Part="1" 
AR Path="/60725D85/601EFCA5" Ref="J?"  Part="1" 
F 0 "J4" H 8430 3692 50  0000 L CNN
F 1 "JST_PH" H 8430 3601 50  0000 L CNN
F 2 "archive:JST_PH_S2B-PH-SM4-TB_1x02-1MP_P2.00mm_Horizontal" H 8350 3700 50  0001 C CNN
F 3 "~" H 8350 3700 50  0001 C CNN
F 4 "S2B-PH-SM4-TB" H 8350 3700 50  0001 C CNN "Part"
F 5 "Battery" H 8350 3700 50  0001 C CNN "Comment"
	1    8350 3700
	-1   0    0    -1  
$EndComp
$Comp
L archive:project_VBAT #PWR?
U 1 1
P 9900 3600
AR Path="/60725D85/601EFCAB" Ref="#PWR?"  Part="1" 
AR Path="/601EFCAB" Ref="#PWR049"  Part="1" 
F 0 "#PWR049" H 9900 3450 50  0001 C CNN
F 1 "VBAT" H 9915 3773 50  0000 C CNN
F 2 "" H 9900 3600 50  0001 C CNN
F 3 "" H 9900 3600 50  0001 C CNN
	1    9900 3600
	1    0    0    -1  
$EndComp
Wire Wire Line
	9350 3600 9350 3700
Wire Wire Line
	8550 3700 8550 3600
Connection ~ 9350 3600
Wire Wire Line
	9350 3600 9450 3600
$Comp
L archive:Connector_Generic_Conn_01x02 J5
U 1 1
P 9150 3700
AR Path="/601EFCB7" Ref="J5"  Part="1" 
AR Path="/60725D85/601EFCB7" Ref="J?"  Part="1" 
F 0 "J5" H 9229 3692 50  0000 L CNN
F 1 "PicoBlade" H 9229 3601 50  0000 L CNN
F 2 "archive:Molex_PicoBlade_53261-0271_1x02-1MP_P1.25mm_Horizontal" H 9150 3700 50  0001 C CNN
F 3 "~" H 9150 3700 50  0001 C CNN
F 4 "53261-0271" H 9150 3700 50  0001 C CNN "Part"
F 5 "Battery" H 9150 3700 50  0001 C CNN "Comment"
	1    9150 3700
	-1   0    0    -1  
$EndComp
Text Notes 8350 3100 0    100  ~ 20
Battery connector
$Comp
L archive:Device_Fuse F1
U 1 1
P 9600 3600
AR Path="/601EFCC0" Ref="F1"  Part="1" 
AR Path="/60725D85/601EFCC0" Ref="F?"  Part="1" 
F 0 "F1" V 9313 3600 50  0000 C CNN
F 1 "3A" V 9404 3600 50  0000 C CNN
F 2 "archive:Fuseholder_Littelfuse_Nano2_154x" V 9530 3600 50  0001 C CNN
F 3 "~" H 9600 3600 50  0001 C CNN
F 4 "0154003." V 9495 3600 50  0000 C CNN "Part"
F 5 "0453003." V 9600 3600 50  0001 C CNN "PartAlt"
	1    9600 3600
	0    1    1    0   
$EndComp
Wire Wire Line
	9750 3600 9900 3600
Wire Wire Line
	8550 3600 9350 3600
$Comp
L archive:power_GNDPWR #PWR?
U 1 1
P 8550 3800
AR Path="/60725D85/601EFCC8" Ref="#PWR?"  Part="1" 
AR Path="/601EFCC8" Ref="#PWR050"  Part="1" 
F 0 "#PWR050" H 8550 3600 50  0001 C CNN
F 1 "GNDPWR" H 8554 3646 50  0000 C CNN
F 2 "" H 8550 3750 50  0001 C CNN
F 3 "" H 8550 3750 50  0001 C CNN
	1    8550 3800
	1    0    0    -1  
$EndComp
$Comp
L archive:power_GNDPWR #PWR?
U 1 1
P 9350 3800
AR Path="/60725D85/601EFCCE" Ref="#PWR?"  Part="1" 
AR Path="/601EFCCE" Ref="#PWR051"  Part="1" 
F 0 "#PWR051" H 9350 3600 50  0001 C CNN
F 1 "GNDPWR" H 9354 3646 50  0000 C CNN
F 2 "" H 9350 3750 50  0001 C CNN
F 3 "" H 9350 3750 50  0001 C CNN
	1    9350 3800
	1    0    0    -1  
$EndComp
$Sheet
S 8600 5100 700  500 
U 60725D85
F0 "Power" 50
F1 "power.sch" 50
F2 "D+" I L 8600 5200 50 
F3 "D-" I L 8600 5300 50 
F4 "SCL" I L 8600 5400 50 
F5 "SDA" I L 8600 5500 50 
F6 "PWRON" I R 9300 5200 50 
$EndSheet
$Sheet
S 750  4100 550  400 
U 600B0C92
F0 "Matrix" 50
F1 "matrix.sch" 50
F2 "row[1..5]" I R 1300 4200 50 
F3 "col[1..14]" O R 1300 4400 50 
$EndSheet
Wire Wire Line
	2000 2100 2500 2100
Text Label 2000 2100 0    50   ~ 0
P4
$Comp
L archive:Device_C_Small C17
U 1 1
P 1300 2100
F 0 "C17" H 1392 2146 50  0000 L CNN
F 1 "100nF" H 1392 2055 50  0000 L CNN
F 2 "archive:C_0805_2012Metric" H 1300 2100 50  0001 C CNN
F 3 "~" H 1300 2100 50  0001 C CNN
	1    1300 2100
	1    0    0    -1  
$EndComp
Connection ~ 1300 2000
Wire Wire Line
	1300 2000 900  2000
Wire Wire Line
	1300 2200 900  2200
Connection ~ 900  2200
Wire Wire Line
	1400 1600 1400 1500
Connection ~ 1400 1600
Wire Wire Line
	1500 1700 1400 1700
Wire Wire Line
	1400 1500 1500 1500
Wire Wire Line
	1400 1700 1400 1600
$Comp
L archive:power_GND #PWR05
U 1 1
P 1400 1600
F 0 "#PWR05" H 1400 1350 50  0001 C CNN
F 1 "GND" V 1405 1472 50  0000 R CNN
F 2 "" H 1400 1600 50  0001 C CNN
F 3 "" H 1400 1600 50  0001 C CNN
	1    1400 1600
	0    1    1    0   
$EndComp
$Comp
L archive:Device_Crystal_Small Y1
U 1 1
P 1800 1600
F 0 "Y1" V 1750 1700 50  0000 L CNN
F 1 "32.768kHz" V 1850 1700 50  0000 L CNN
F 2 "archive:Crystal_SMD_3215-2Pin_3.2x1.5mm" H 1800 1600 50  0001 C CNN
F 3 "~" H 1800 1600 50  0001 C CNN
F 4 "CL=12.5pf" V 1650 1700 50  0000 L CNN "Comment"
	1    1800 1600
	0    1    1    0   
$EndComp
Text Label 4300 7050 0    50   ~ 0
P18
$Comp
L archive:Device_C_Small C14
U 1 1
P 6000 5900
F 0 "C14" H 5908 5900 50  0000 R CNN
F 1 "Ctune" H 5908 5945 50  0001 R CNN
F 2 "archive:C_0805_2012Metric" H 6000 5900 50  0001 C CNN
F 3 "~" H 6000 5900 50  0001 C CNN
F 4 "DNP" H 6000 5900 50  0001 C CNN "Variant"
	1    6000 5900
	-1   0    0    1   
$EndComp
$Comp
L archive:Device_C_Small C15
U 1 1
P 6000 6200
F 0 "C15" H 5908 6200 50  0000 R CNN
F 1 "Ctune" H 5908 6245 50  0001 R CNN
F 2 "archive:C_0805_2012Metric" H 6000 6200 50  0001 C CNN
F 3 "~" H 6000 6200 50  0001 C CNN
F 4 "DNP" H 6000 6200 50  0001 C CNN "Variant"
	1    6000 6200
	-1   0    0    1   
$EndComp
Wire Wire Line
	1300 2000 2500 2000
Wire Bus Line
	1800 4300 1800 4800
Wire Bus Line
	1900 2000 1900 4800
$EndSCHEMATC
